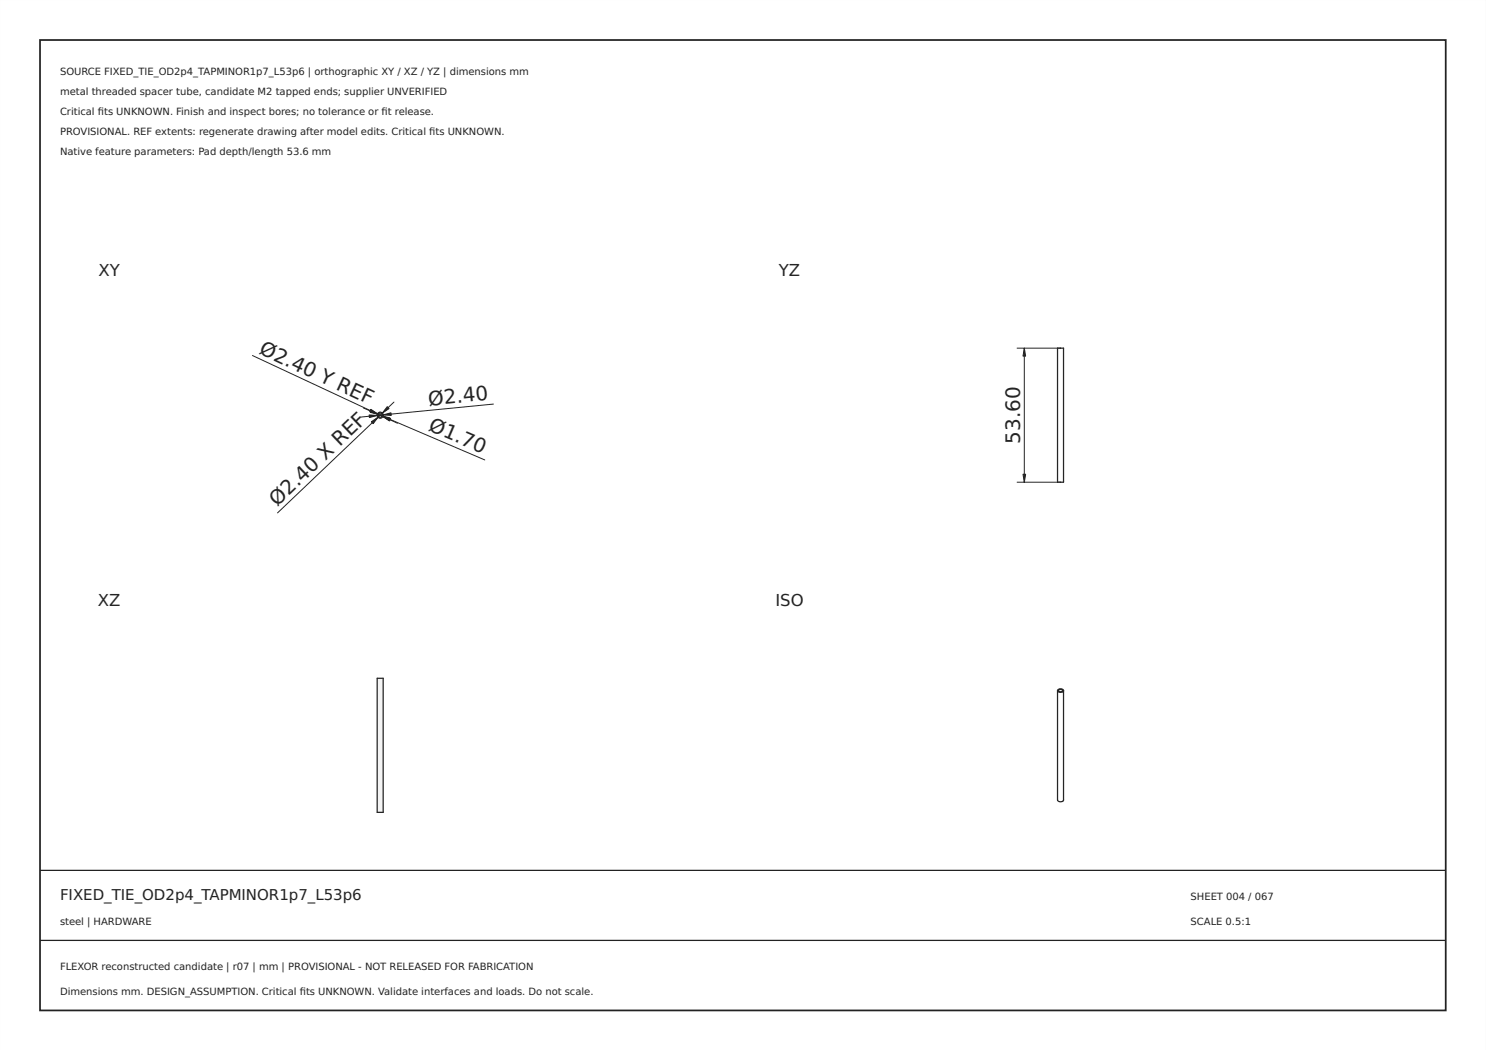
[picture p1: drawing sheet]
<svg xmlns="http://www.w3.org/2000/svg" width="297mm" height="210mm" viewBox="0 0 297 210" stroke-linecap="round" stroke-linejoin="round" font-family="sans-serif">
<path d="M0 0h297v210h-297zM0 0v210h297v-210z" fill="#000"/>
<path d="M8 8h281v194h-281z" fill="none" stroke="#222" stroke-width=".35"/>
<path d="M8 174h281zM8 188h281z" fill="#000" stroke="#222" stroke-width=".25"/>
<path d="M75.4 83a.6 .6 0 0 1 1.2 0 .6 .6 0 0 1-1.2 0zM75.6 83a.43 .43 0 0 1 .8 0 .43 .43 0 0 1-.8 0z" fill-rule="evenodd" fill="#f1f3f5"/>
<g fill="none" stroke="#212529" stroke-width=".25">
<circle cx="76" cy="83" r=".43"/>
<circle cx="76" cy="83" r=".6"/>
</g>
<path d="M50.5 71.1l28.9 13.5M72.7 81.6l24.2 10.3M78.7 80.4l-23.2 22.1M98.6 80.8l-26.4 2.6" fill="none" stroke="#212529" stroke-width=".2"/>
<g fill="#212529" stroke="#212529" stroke-width=".2">
<path d="M74.2 84.3l1.4-.9-1 1.3z"/>
<path d="M77.4 81.3l.4 .4-1.4 .9z"/>
<path d="M74.1 81.8l1.4 .9-1.6-.4z"/>
<path d="M76.5 83.3l1.6 .4-.2 .5z"/>
<path d="M76.6 82.9l1.6-.4v.5z"/>
<path d="M73.8 82.9l1.6 .2-1.6 .4z"/>
<path d="M76.4 83.2l1.6 .3-.2 .5z"/>
<path d="M74.2 82l1.4 .8-1.6-.4z"/>
</g>
<path d="M75.4 135.6h1.2v26.8h-1.2z" fill-rule="evenodd" fill="#f1f3f5"/>
<path d="M211.4 69.6h1.2v26.8h-1.2zM75.4 135.6h1.2v26.8h-1.2z" fill="none" stroke="#212529" stroke-width=".25"/>
<path d="M203.3 69.6h8.7M204.8 69.6v26.8M203.3 96.4h8.7" fill="none" stroke="#212529" stroke-width=".2"/>
<g fill="#212529" stroke="#212529" stroke-width=".2">
<path d="M204.8 69.6l.2 1.6h-.5z"/>
<path d="M204.5 94.8h.5l-.2 1.6z"/>
</g>
<g fill="#f1f3f5">
<path d="M211.5 137.9a.6 .6 0 0 1 .6-.2 .6 .6 0 0 1 .4 .5l-.3 .2h-.4l-.4-.2zM211.6 137.9a.37 .37 0 0 0 .4 .4 .37 .37 0 0 0 .4-.4l-.4-.1z" fill-rule="evenodd"/>
<path d="M211.6 137.9l.4-.1 .4 .1a.37 .37 0 0 1-.4 .4 .37 .37 0 0 1-.4-.4z" fill-rule="evenodd"/>
</g>
<path d="M211.4 138.1v21.8a.69 .69 0 0 0 1.2 0v-21.8M211.4 138.1a.69 .69 0 0 0 1.2 0M211.4 138.1a.69 .69 0 0 1 1.2 0M211.6 137.9l.4-.1 .4 .1a.37 .37 0 0 1-.4 .4 .37 .37 0 0 1-.4-.4z" fill="none" stroke="#212529" stroke-width=".25"/>
<g font-size="4" fill="#212529">
<text x="51.6" y="70.6" transform="rotate(25 51.6 70.6)">Ø2.40 Y REF</text>
<text x="85.7" y="81.1" transform="rotate(-6 85.7 81.1)">Ø2.40</text>
<text x="85.5" y="86" transform="rotate(23 85.5 86)">Ø1.70</text>
<text x="203.9" y="88.7" transform="rotate(-90 203.9 88.7)">53.60</text>
<text x="55.4" y="101.3" transform="rotate(-44 55.4 101.3)">Ø2.40 X REF</text>
</g>
<g font-size="3.3" fill="#212529">
<text x="19.7" y="55.1">XY</text>
<text x="155.7" y="55.1">YZ</text>
<text x="19.6" y="121.1">XZ</text>
<text x="155" y="121.1">ISO</text>
</g>
<text font-size="3" fill="#222" x="12" y="180">FIXED_TIE_OD2p4_TAPMINOR1p7_L53p6</text>
<g font-size="2" fill="#222">
<text x="12" y="15">SOURCE FIXED_TIE_OD2p4_TAPMINOR1p7_L53p6 | orthographic XY / XZ / YZ | dimensions mm</text>
<text x="12" y="19">metal threaded spacer tube, candidate M2 tapped ends; supplier UNVERIFIED</text>
<text x="12" y="23">Critical fts UNKNOWN. Finish and inspect bores; no tolerance or ft release.</text>
<text x="19.6" y="23">i</text>
<text x="76.3" y="23">i</text>
<text x="12" y="27">PROVISIONAL. REF extents: regenerate drawing after model edits. Critical fts UNKNOWN.</text>
<text x="85.8" y="27">i</text>
<text x="12" y="31">Native feature parameters: Pad depth/length 53.6 mm</text>
<text x="238" y="180">SHEET 004 / 067</text>
<text x="12" y="185">steel | HARDWARE</text>
<text x="238" y="185">SCALE 0.5:1</text>
<text x="12" y="194">FLEXOR reconstructed candidate | r07 | mm | PROVISIONAL - NOT RELEASED FOR FABRICATION</text>
<text x="12" y="199">Dimensions mm. DESIGN_ASSUMPTION. Critical fts UNKNOWN. Validate interfaces and loads. Do not scale.</text>
<text x="59.9" y="199">i</text>
</g>
</svg>
